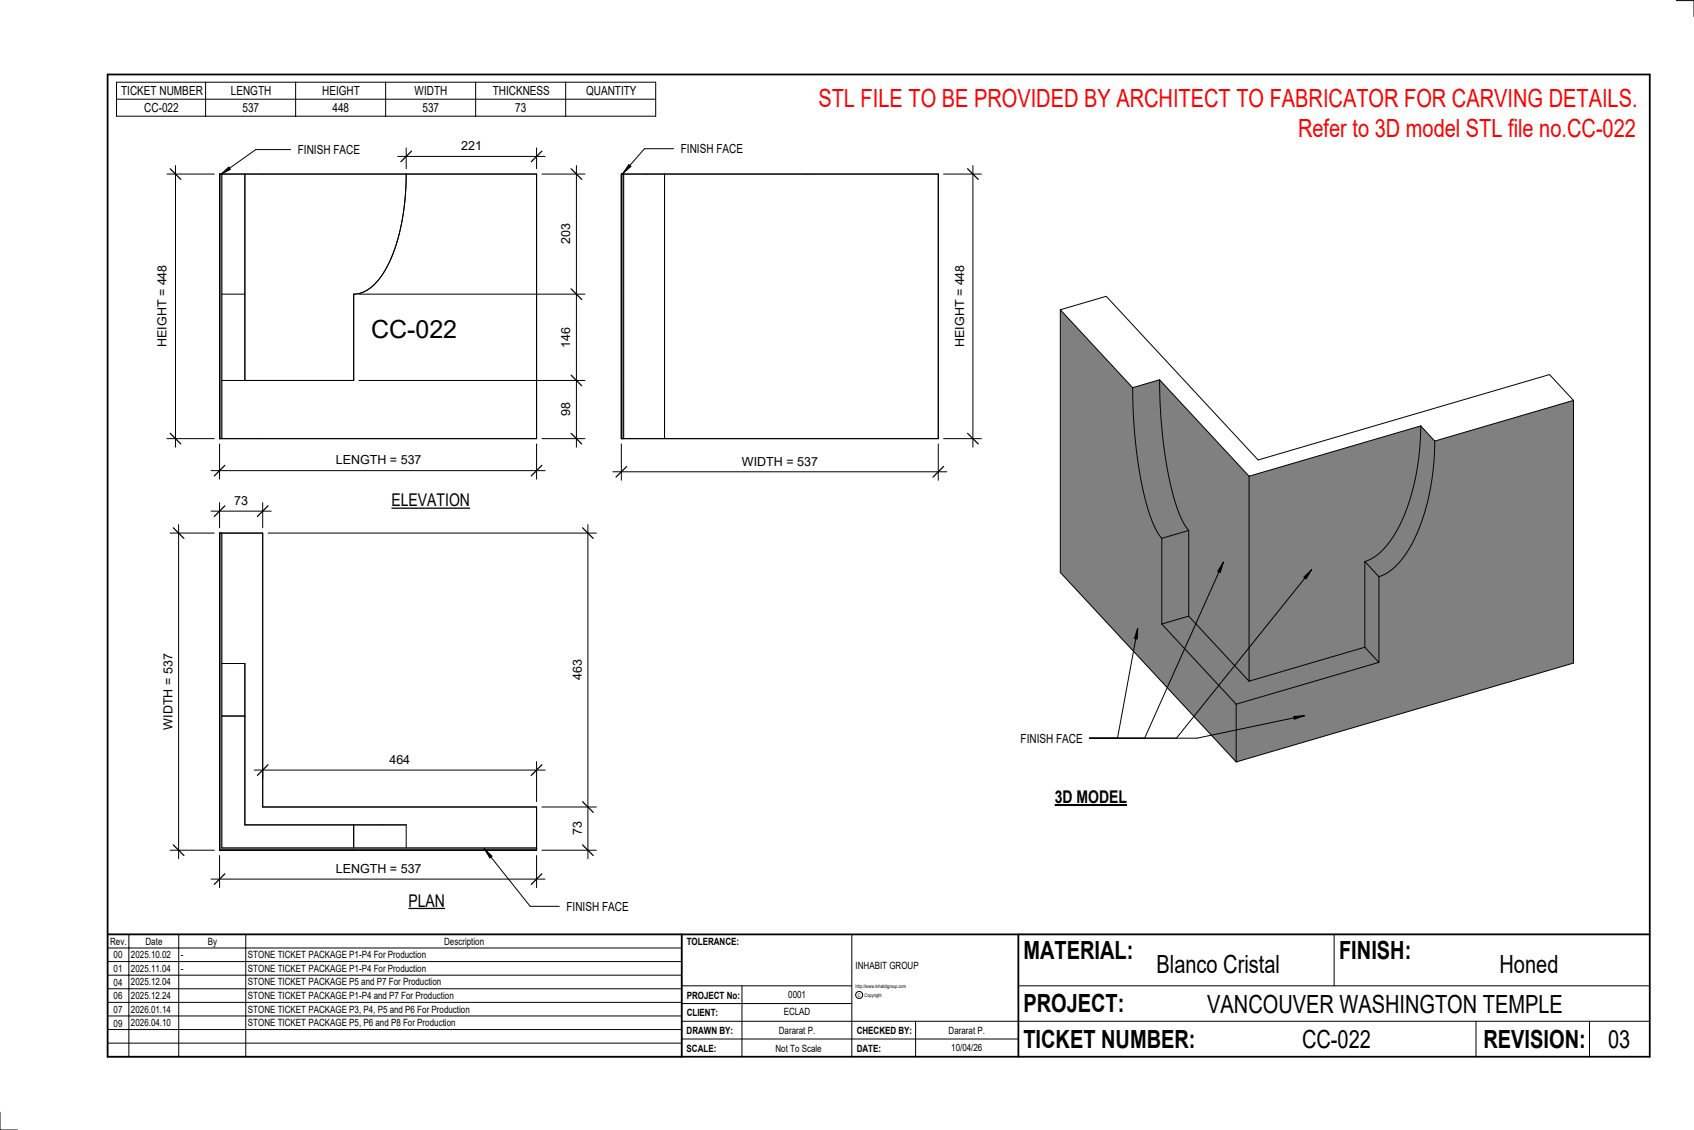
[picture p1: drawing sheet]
<svg xmlns="http://www.w3.org/2000/svg" width="914mm" height="610mm" viewBox="0 0 914 610" stroke-linecap="round" stroke-linejoin="round" font-family="sans-serif">
<g fill="#808080">
<path d="M737 303l7 8v46l-7-8z"/>
<path d="M767 230l7 8a111 111 0 0 1-17 63l-3 4a24 24 0 0 1-10 6l-7-8a38 38 0 0 0 20-23 128 128 0 0 0 10-50z"/>
<path d="M674 257l93-27a111 111 0 0 1-17 63l-3 3a24 24 0 0 1-10 7v46l-63 18z"/>
<path d="M774 238l75-22v142l-182 53v-31l77-23v-46a36 36 0 0 0 20-21 126 126 0 0 0 10-52z"/>
<path d="M626 205l48 52v110l-32-35v-46a76 76 0 0 1-12-33 279 279 0 0 1-4-48z"/>
<path d="M627 290l15-4v46l-15 5z"/>
<path d="M611 209l15-4a219 219 0 0 0 11 73l5 8-15 4a76 76 0 0 1-11-33 279 279 0 0 1-5-48z"/>
<path d="M572 167l39 42a216 216 0 0 0 11 74l5 7v47l40 43v31l-95-102z"/>
<path d="M627 337l15-5 32 35 63-18 7 8-77 23z"/>
</g>
<g fill="none" stroke="#000" stroke-width=".54">
<path d="M572 167l25-7 82 88 157-46 13 14M572 167v142l95 102M572 167l39 42M611 209a216 216 0 0 0 11 74l5 7M626 205a216 216 0 0 0 11 73l5 8M626 205l48 52M626 205l-15 4M849 216v142l-182 53M849 216l-75 22M767 230a111 111 0 0 1-17 63l-3 3a24 24 0 0 1-10 7M767 230l7 8M767 230l-93 27"/>
<path d="M774 238a111 111 0 0 1-17 63l-3 4a24 24 0 0 1-10 6M674 257v110M627 290v47M642 286v46M642 286l-15 4M737 303v46M737 303l7 8M744 311v46M627 337l40 43M642 332l32 35M642 332l-15 5M737 349l7 8"/>
<path d="M737 349l-63 18M744 357l-77 23M667 380v31"/>
</g>
<path d="M119 94h1v143h-1z" fill="#7c7c7c"/>
<path d="M119 94v65M119 94h171v143h-171zM120 94v143M219 94a103 103 0 0 1-13 55l-2 2a18 18 0 0 1-13 8v46h-71M120 159h12v-65v111" fill="none" stroke="#000" stroke-width=".54"/>
<path d="M335 94h2v143h-2z" fill="#7c7c7c"/>
<path d="M335 94v65M335 94h171v143h-171zM337 94v143M359 94v143" fill="none" stroke="#000" stroke-width=".54"/>
<path d="M119 288h1v169h170v2h-171z" fill="#7c7c7c"/>
<path d="M90 94h26M95 89v152M90 237h26M119 288h23v147h148v24h-171zM120 288v169h170M119 358v28M120 358h12M132 358v28h-12M132 358v87h87M191 459h28M219 445h-28v12M219 445v12" fill="none" stroke="#000" stroke-width=".54"/>
<path d="M92 91l6 6M92 234l6 6" fill="none" stroke="#000" stroke-width=".67"/>
<path d="M84 143h7v44h-7z" fill="#fff"/>
<path d="M119 240v18M290 240v18M114 254h180" fill="none" stroke="#000" stroke-width=".54"/>
<path d="M121 251l-5 6M293 251l-6 6" fill="none" stroke="#000" stroke-width=".67"/>
<g fill="#fff">
<path d="M181 244h46v8h-46z"/>
<path d="M200 170h47v15h-47z"/>
</g>
<path d="M219 80v11M290 80v11M215 84h79" fill="none" stroke="#000" stroke-width=".54"/>
<path d="M222 82l-6 5M293 82l-6 5" fill="none" stroke="#000" stroke-width=".67"/>
<path d="M249 75h11v8h-11z" fill="#fff"/>
<path d="M293 94h23M311 89v152M194 159h122M194 205h122M293 237h23" fill="none" stroke="#000" stroke-width=".54"/>
<path d="M308 91l6 6M308 156l6 6M308 202l6 6M308 234l6 6" fill="none" stroke="#000" stroke-width=".67"/>
<g fill="#fff">
<path d="M302 121h7v11h-7z"/>
<path d="M302 176h7v11h-7z"/>
<path d="M302 217h7v8h-7z"/>
</g>
<path d="M509 94h21M525 89v152M509 237h21" fill="none" stroke="#000" stroke-width=".54"/>
<path d="M522 91l6 6M522 234l6 6" fill="none" stroke="#000" stroke-width=".67"/>
<path d="M514 143h8v44h-8z" fill="#fff"/>
<path d="M335 240v19M506 240v19M331 255h180" fill="none" stroke="#000" stroke-width=".54"/>
<path d="M338 252l-5 5M509 252l-5 5" fill="none" stroke="#000" stroke-width=".67"/>
<path d="M400 245h41v8h-41z" fill="#fff"/>
<path d="M92 288h24M96 283v180M92 459h24" fill="none" stroke="#000" stroke-width=".54"/>
<path d="M94 285l5 5M94 456l5 6" fill="none" stroke="#000" stroke-width=".67"/>
<path d="M87 353h8v41h-8z" fill="#fff"/>
<path d="M145 288h177M317 283v180M293 435h29M293 459h29" fill="none" stroke="#000" stroke-width=".54"/>
<path d="M314 285l6 5M314 432l6 6M314 456l6 6" fill="none" stroke="#000" stroke-width=".67"/>
<g fill="#fff">
<path d="M308 356h8v11h-8z"/>
<path d="M308 443h8v8h-8z"/>
</g>
<path d="M114 474h180M119 462v17M290 462v17" fill="none" stroke="#000" stroke-width=".54"/>
<path d="M121 471l-5 6M293 471l-6 6" fill="none" stroke="#000" stroke-width=".67"/>
<path d="M181 465h46v7h-46z" fill="#fff"/>
<path d="M137 415h157M142 414v6M290 411v21" fill="none" stroke="#000" stroke-width=".54"/>
<path d="M145 413l-6 5M293 413l-6 5" fill="none" stroke="#000" stroke-width=".67"/>
<path d="M210 406h11v8h-11z" fill="#fff"/>
<path d="M114 276h32M119 271v14M142 271v14" fill="none" stroke="#000" stroke-width=".54"/>
<path d="M121 273l-5 6M145 273l-6 6" fill="none" stroke="#000" stroke-width=".67"/>
<path d="M126 266h8v8h-8z" fill="#fff"/>
<g fill="none" stroke="#000" stroke-width=".54">
<path d="M905 0h9v9M460 504v66M720 504v28M891 504h-341v37M368 532h92M401 532v38M550 532h341M368 551h523M368 541h92M494 551v19M797 551v19M858 551v19"/>
<path d="M368 561h182M0 600v10h10"/>
<circle cx="464" cy="537" r="1.9"/>
</g>
<path d="M58 40h833v530h-833zM58 504h833M368 504v66M550 504v66" fill="none" stroke="#000" stroke-width=".96"/>
<g fill="#fff">
<path d="M652 534h192v15h-192z"/>
<path d="M513 562h17v6h-17z"/>
<path d="M425 533h10v6h-10z"/>
<path d="M423 543h15v6h-15z"/>
<path d="M420 553h20v6h-20z"/>
<path d="M624 513h68v15h-68z"/>
<path d="M809 513h33v15h-33z"/>
<path d="M512 553h20v6h-20z"/>
<path d="M703 553h37v15h-37z"/>
<path d="M442 45h443v16h-443z"/>
<path d="M868 553h12v15h-12z"/>
<path d="M61 512h5v6h-5z"/>
<path d="M61 520h5v6h-5z"/>
<path d="M61 527h5v6h-5z"/>
<path d="M61 534h5v6h-5z"/>
<path d="M61 542h5v6h-5z"/>
<path d="M61 549h5v6h-5z"/>
</g>
<path d="M63 44h291v19h-291zM63 54h291M111 44v19M160 44v19M208 44v19M257 44v19M305 44v19" fill="none" stroke="#000" stroke-width=".54"/>
<path d="M211 265h43v10h-43z" fill="#fff"/>
<path d="M211 274h43" fill="none" stroke="#000" stroke-width=".69" stroke-linecap="butt"/>
<path d="M220 481h20v10h-20z" fill="#fff"/>
<path d="M220 490h20" fill="none" stroke="#000" stroke-width=".69" stroke-linecap="butt"/>
<path d="M569 424h40v12h-40z" fill="#fff"/>
<path d="M569 434h39" fill="none" stroke="#000" stroke-width="1.1" stroke-linecap="butt"/>
<path d="M701 62h184v15h-184z" fill="#fff"/>
<g fill="none" stroke="#000" stroke-width=".54">
<path d="M119 94l4-4 1 1zM157 81h-19l-19 13M58 504h310v66h-310zM58 519h310M58 511h310M70 504v66M96 504v66M133 504v66M58 533h310M58 526h310M58 555h310M58 548h310"/>
<path d="M58 541h310M58 563h310"/>
</g>
<path d="M119 94l4-4 1 1z" fill="#000"/>
<path d="M161 77h33v8h-33z" fill="#fff"/>
<path d="M339 89l2 1-5 4z" fill="#000"/>
<path d="M339 89l2 1-5 4zM364 80h-16l-12 14" fill="none" stroke="#000" stroke-width=".54"/>
<path d="M368 77h33v7h-33z" fill="#fff"/>
<path d="M261 458l5 4-2 1z" fill="#000"/>
<path d="M261 458l5 4-2 1zM261 458l25 31h16" fill="none" stroke="#000" stroke-width=".54"/>
<path d="M306 485h33v8h-33z" fill="#fff"/>
<path d="M660 303l-1 6-2-1zM660 303l-42 95M704 311l4-4-3 5zM708 307l-73 91M614 339v6l-2-1zM614 339l-11 59M698 387l6-1-5 2zM704 386l-58 12h-58" fill="none" stroke="#000" stroke-width=".54"/>
<path d="M660 303l-1 6-2-1zM704 311l4-4-3 5zM614 339v6l-2-1zM698 387l6-1-5 2z" fill="#000"/>
<path d="M551 395h33v7h-33z" fill="#fff"/>
<g font-size="13.5" fill="#f00">
<text x="442" y="58">STL FILE TO BE PROVIDED BY ARCHITECT TO FABRICATOR FOR CARVING DETAILS.</text>
<text x="701" y="74">Refer to 3D model STL file no.CC-022</text>
</g>
<g font-size="13.5">
<text x="200" y="183">CC-022</text>
<text x="552" y="517">MATERIAL:</text>
<text x="723" y="517">FINISH:</text>
<text x="624" y="525">Blanco Cristal</text>
<text x="809" y="525">Honed</text>
<text x="552" y="546">PROJECT:</text>
<text x="652" y="546">VANCOUVER WASHINGTON TEMPLE</text>
<text x="552" y="565">TICKET NUMBER:</text>
<text x="703" y="565">CC-022</text>
<text x="801" y="565">REVISION:</text>
<text x="868" y="565">03</text>
</g>
<g font-size="9.4">
<text x="211" y="273">ELEVATION</text>
<text x="569" y="433">3D MODEL</text>
<text x="220" y="489">PLAN</text>
</g>
<g font-size="6.7">
<text x="65" y="51">TICKET NUMBER</text>
<text x="125" y="51">LENGTH</text>
<text x="174" y="51">HEIGHT</text>
<text x="224" y="51">WIDTH</text>
<text x="266" y="51">THICKNESS</text>
<text x="316" y="51">QUANTITY</text>
<text x="78" y="60">CC-022</text>
<text x="131" y="60">537</text>
<text x="179" y="60">448</text>
<text x="228" y="60">537</text>
<text x="278" y="60">73</text>
<text x="161" y="83">FINISH FACE</text>
<text x="249" y="81">221</text>
<text x="368" y="83">FINISH FACE</text>
<text x="308" y="132" transform="rotate(-90 308 132)">203</text>
<text x="90" y="187" transform="rotate(-90 90 187)">HEIGHT = 448</text>
<text x="308" y="187" transform="rotate(-90 308 187)">146</text>
<text x="520" y="187" transform="rotate(-90 520 187)">HEIGHT = 448</text>
<text x="308" y="225" transform="rotate(-90 308 225)">98</text>
<text x="181" y="251">LENGTH = 537</text>
<text x="400" y="251">WIDTH = 537</text>
<text x="126" y="272">73</text>
<text x="314" y="367" transform="rotate(-90 314 367)">463</text>
<text x="93" y="394" transform="rotate(-90 93 394)">WIDTH = 537</text>
<text x="551" y="401">FINISH FACE</text>
<text x="210" y="412">464</text>
<text x="314" y="451" transform="rotate(-90 314 451)">73</text>
<text x="181" y="471">LENGTH = 537</text>
<text x="306" y="491">FINISH FACE</text>
</g>
<g font-size="5.4">
<text x="59" y="510">Rev.</text>
<text x="79" y="510">Date</text>
<text x="112" y="510">By</text>
<text x="240" y="510">Description</text>
<text x="371" y="510">TOLERANCE:</text>
<text x="61" y="517">00</text>
<text x="71" y="517">2025.10.02</text>
<text x="98" y="517">-</text>
<text x="134" y="517">STONE TICKET PACKAGE P1-P4 For Production</text>
<text x="61" y="525">01</text>
<text x="71" y="524">2025.11.04</text>
<text x="98" y="524">-</text>
<text x="134" y="524">STONE TICKET PACKAGE P1-P4 For Production</text>
<text x="462" y="523">INHABIT GROUP</text>
<text x="61" y="532">04</text>
<text x="71" y="532">2025.12.04</text>
<text x="134" y="532">STONE TICKET PACKAGE P5 and P7 For Production</text>
<text x="61" y="539">06</text>
<text x="71" y="539">2025.12.24</text>
<text x="134" y="539">STONE TICKET PACKAGE P1-P4 and P7 For Production</text>
<text x="371" y="539">PROJECT No:</text>
<text x="425" y="538">0001</text>
<text x="61" y="546">07</text>
<text x="71" y="546">2026.01.14</text>
<text x="134" y="546">STONE TICKET PACKAGE P3, P4, P5 and P6 For Production</text>
<text x="371" y="548">CLIENT:</text>
<text x="423" y="548">ECLAD</text>
<text x="61" y="554">09</text>
<text x="71" y="554">2026.04.10</text>
<text x="134" y="554">STONE TICKET PACKAGE P5, P6 and P8 For Production</text>
<text x="371" y="558">DRAWN BY:</text>
<text x="420" y="558">Dararat P.</text>
<text x="462" y="558">CHECKED BY:</text>
<text x="512" y="558">Dararat P.</text>
<text x="371" y="567">SCALE:</text>
<text x="419" y="567">Not To Scale</text>
<text x="462" y="567">DATE:</text>
<text x="513" y="567">10/04/26</text>
</g>
<g font-size="2.7">
<text x="462" y="533">http://www.inhabitgroup.com</text>
<text x="463" y="538">C</text>
<text x="467" y="538">Copyright</text>
</g>
</svg>
